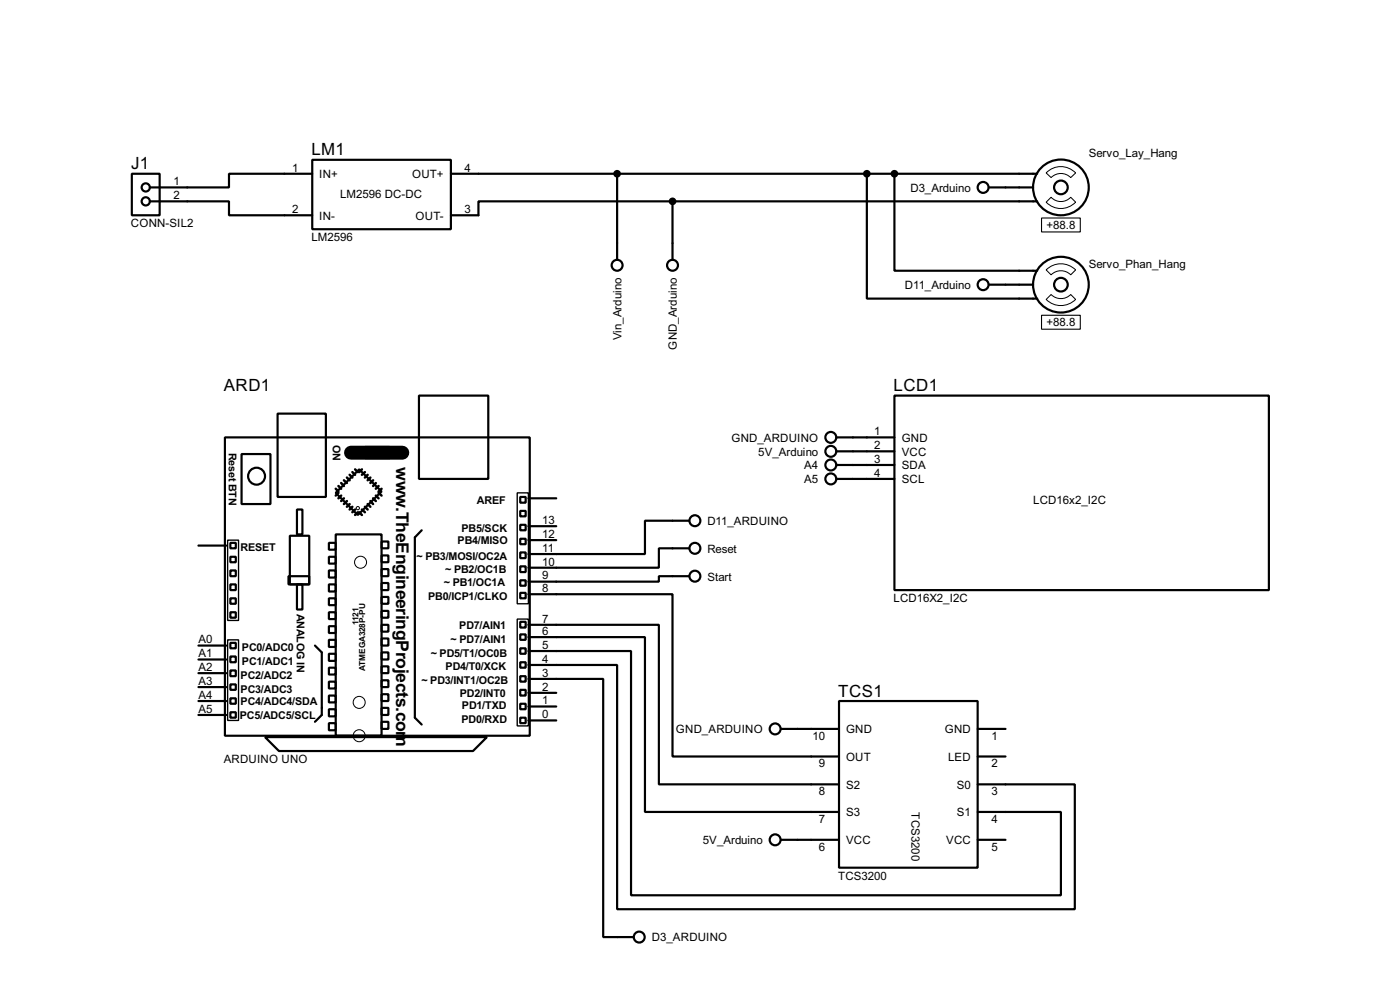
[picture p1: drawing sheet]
<svg xmlns="http://www.w3.org/2000/svg" width="256mm" height="180mm" viewBox="0 0 256 180" stroke-linecap="round" stroke-linejoin="round" font-family="sans-serif">
<g fill="none" stroke="#000" stroke-width=".4">
<path d="M24.2 31.8h5.1v7.6h-5.1zM27.5 36.9h14.5v2.5h15.2M57.2 29.3h25.4v12.7h-25.4zM57.2 31.8h-15.2v2.5h-14.5M82.6 31.8h107.4M113.1 31.8v15.8M123.2 36.9h-35.5v2.5h-5.1M123.2 36.9h66.8M123.2 36.9v10.7M158.8 31.8v22.9h31.2M163.9 31.8v17.8h26.1M181.2 34.3h8.1"/>
<path d="M181.2 52.1h8.1M50.9 75.7h8.8v15.3h-8.8zM76.8 72.4h12.7v15.3h-12.7zM163.9 72.4h68.6v35.6h-68.6zM36.4 99.9h5.1M41.2 80.1h55.9v54.6h-55.9zM42.2 99.4h1v1h-1zM44.3 83.1h5.3v9.2h-5.3zM53.1 98.1h3.6v8.9h-3.6zM54.4 93.3h1v4.5h-1zM60.3 99.4h1.2v1.2h-1.2zM61.5 97.8h8.4v36.9h-8.4z"/>
<path d="M65.8 85.9l4.1 4.1-4.3 4.3-4.1-4.1zM66.9 81.8h4.5v2.1h-4.5zM69.9 99.1h1.3v1.3h-1.3zM77.3 97.1l-1.3 1.3v33l1.3 1.2M95.3 91h1v1h-1zM95.3 96.1h1v1h-1zM95.3 98.6h1v1h-1zM95.3 93.5h1v1h-1zM96.8 98.9h5.1M96.8 96.3h5.1M96.8 91.2h5.1M126.3 95.3h-8.1v6.1h-21.4"/>
<path d="M153.2 80.1h10.7M153.2 82.6h10.7M153.2 85.1h10.7M153.2 87.7h10.7M36.4 118.2h5.1M42.2 101.9h1v1h-1zM42.2 107h1v1h-1zM42.2 112.1h1v1h-1zM42.2 109.5h1v1h-1zM42.2 104.4h1v1.1h-1zM42.2 117.7h1v1h-1zM52.9 105.5h3.8v1.5h-3.8z"/>
<path d="M54.4 107h1v4.6h-1zM57.7 118.2l1.3 1.2v11.5l-1.3 1.2M60.3 101.9h1.2v1.3h-1.2zM60.3 104.4h1.2v1.3h-1.2zM60.3 107h1.2v1.3h-1.2zM60.3 109.5h1.2v1.3h-1.2zM60.3 112.1h1.2v1.2h-1.2zM60.3 114.6h1.2v1.3h-1.2zM60.3 117.1h1.2v1.3h-1.2zM60.3 119.7h1.2v1.3h-1.2zM69.9 101.7h1.3v1.2h-1.3zM69.9 104.2h1.3v1.3h-1.3z"/>
<path d="M69.9 106.7h1.3v1.3h-1.3zM69.9 109.3h1.3v1.2h-1.3zM69.9 111.8h1.3v1.3h-1.3zM69.9 114.4h1.3v1.2h-1.3zM69.9 116.9h1.3v1.3h-1.3zM69.9 119.4h1.3v1.3h-1.3zM95.3 101.1h1v1.1h-1zM95.3 103.7h1v1h-1zM95.3 106.2h1v1h-1zM95.3 108.5h1v1h-1zM95.3 113.8h1v1.1h-1zM95.3 116.1h1v1h-1z"/>
<path d="M95.3 118.7h1v1h-1zM96.8 119.2h18.8v44.7h78.8v-15.3h-15.3M96.8 116.6h21.4v32h35.5M96.8 114.4h23.9v29.2h33M96.8 108.8h26.4v29.7h30.5M126.3 105.5h-5.6v1h-23.9M126.3 100.4h-5.6v3.5h-23.9M36.4 130.9h5.1M36.4 128.3h5.1M36.4 125.8h5.1M36.4 123.2h5.1M36.4 120.7h5.1"/>
<path d="M42.2 120.2h1v1h-1zM42.2 122.7h1v1.1h-1zM42.2 125.3h1v1h-1zM42.2 127.8h1v1h-1zM42.2 130.4h1v1h-1zM48.6 134.9h40.6l-2.5 2.6h-35.6zM60.3 122.2h1.2v1.3h-1.2zM60.3 124.8h1.2v1.2h-1.2zM60.3 127.3h1.2v1.3h-1.2zM60.3 129.8h1.2v1.3h-1.2zM60.3 132.4h1.2v1.3h-1.2zM69.9 122h1.3v1.2h-1.3z"/>
<path d="M69.9 124.5h1.3v1.3h-1.3zM69.9 127.1h1.3v1.2h-1.3zM69.9 129.6h1.3v1.3h-1.3zM69.9 132.1h1.3v1.3h-1.3zM95.3 121.2h1v1h-1zM95.3 123.8h1v1h-1zM95.3 126.3h1v1h-1zM95.3 128.8h1v1h-1zM95.3 131.4h1v1h-1zM96.8 121.7h16.3v44.7h83.8v-22.8h-17.8M96.8 124.3h13.7v47.2h5.6M96.8 131.9h5.1"/>
<path d="M96.8 129.3h5.1M96.8 126.8h5.1M143.1 133.4h10.6M153.7 128.3h25.4v30.5h-25.4zM179.1 133.4h5.1M179.1 138.5h5.1M143.1 153.7h10.6M179.1 153.7h5.1"/>
<circle cx="26.7" cy="36.9" r=".75"/>
<circle cx="26.7" cy="34.3" r=".75"/>
<circle cx="180.1" cy="34.3" r="1"/>
<circle cx="194.3" cy="34.3" r="5.1"/>
<circle cx="194.3" cy="34.3" r="1.25"/>
<circle cx="113" cy="48.6" r="1"/>
<circle cx="123.2" cy="48.6" r="1"/>
<circle cx="180.1" cy="52.1" r="1"/>
<circle cx="194.3" cy="52.1" r="5.1"/>
<circle cx="194.3" cy="52.1" r="1.25"/>
<circle cx="47" cy="87.2" r="1.55"/>
<circle cx="127.3" cy="95.3" r="1"/>
<circle cx="152.2" cy="82.6" r="1"/>
<circle cx="152.2" cy="80.1" r="1"/>
<circle cx="152.2" cy="87.7" r="1"/>
<circle cx="152.2" cy="85.1" r="1"/>
<circle cx="127.3" cy="100.4" r="1"/>
<circle cx="127.3" cy="105.5" r="1"/>
<circle cx="142" cy="133.4" r="1"/>
<circle cx="142" cy="153.7" r="1"/>
<circle cx="117.1" cy="171.5" r="1"/>
</g>
<path d="M190.8 39.9h7.1v2.6h-7.1zM190.8 57.7h7.1v2.6h-7.1z" fill="none" stroke="#000" stroke-width=".2"/>
<g fill="none" stroke="#000" stroke-width=".18">
<path d="M191.7 31.7a3.7 3.7 0 0 1 5.4 0l-.9 .8a2.54 2.54 0 0 0-3.6 0zM192.6 36.1a2.45 2.45 0 0 0 3.6 0l.9 .9a3.7 3.7 0 0 1-5.4 0zM191.7 54.8l.9-.9a2.54 2.54 0 0 0 3.6 0l.9 .9a3.8 3.8 0 0 1-5.4 0zM191.7 49.4a3.8 3.8 0 0 1 5.4 0l-.9 .9a2.54 2.54 0 0 0-3.6 0z"/>
<circle cx="65.5" cy="93" r=".3"/>
<circle cx="66" cy="102.9" r="1.1"/>
<circle cx="65.8" cy="128.6" r="1.1"/>
<circle cx="65.8" cy="134.7" r="1.1"/>
</g>
<path d="M64.3 82.9h9.4" fill="none" stroke="#000" stroke-width="2.6"/>
<g fill="none" stroke="#000" stroke-width=".45">
<path d="M61.5 89.5l.5 .5M62 89l.5 .5M62 90.2l-.5 .5M62.5 88.4l.5 .6M62.5 90.7l-.5 .5M63 87.9l.6 .5M63 91.2l-.5 .5M63.6 87.4l.5 .5M63.6 91.7l-.6 .6M64.1 86.9l.5 .5M64.1 92.3l-.5 .5M64.6 86.4l.5 .5"/>
<path d="M64.6 92.8l-.5 .5M65.1 85.9l.5 .5M65.1 93.3l-.5 .5M65.6 93.8l-.5 .5M65.8 93.8l.5 .5M66.3 93.3l.6 .5M66.3 85.9l-.5 .5M66.9 92.8l.5 .5M66.9 86.4l-.6 .5M67.4 92.3l.5 .5M67.4 86.9l-.5 .5M67.9 91.7l.5 .6"/>
<path d="M67.9 87.4l-.5 .5M68.4 91.2l.5 .5M68.4 87.9l-.5 .5M68.9 90.7l.5 .5M68.9 88.4l-.5 .6M69.4 90.2l.5 .5M69.4 89l-.5 .5M69.9 89.5l-.5 .5"/>
</g>
<path d="M41.7 98.9h2v14.7h-2zM94.8 90.2h2v20.3h-2zM41.7 117.1h2v14.8h-2zM94.8 113.3h2v19.6h-2z" fill="none" stroke="#000" stroke-width=".25"/>
<g fill="#000" stroke="#000" stroke-width=".4">
<circle cx="113" cy="31.8" r=".5"/>
<circle cx="123.2" cy="36.9" r=".5"/>
<circle cx="158.8" cy="31.8" r=".5"/>
<circle cx="163.8" cy="31.8" r=".5"/>
</g>
<g font-size="3.6">
<text x="72.6" y="85.5" transform="rotate(90 72.6 85.5)">w</text>
<text x="72.6" y="92.8" transform="rotate(90 72.6 92.8)">.TheEngineeringProjects.com</text>
</g>
<g font-size="3.5">
<text x="57.1" y="28.5">LM1</text>
<text x="24" y="31">J1</text>
<text x="41" y="71.6">ARD1</text>
<text x="163.7" y="71.6">LCD1</text>
<text x="153.6" y="127.5">TCS1</text>
</g>
<g font-size="2.4">
<text x="199.4" y="28.7">Servo_Lay_Hang</text>
<text x="31.8" y="33.9">1</text>
<text x="53.5" y="31.4">1</text>
<text x="58.5" y="32.6">IN+</text>
<text x="75.5" y="32.6">OUT+</text>
<text x="85.1" y="31.4">4</text>
<text x="166.8" y="35.1">D3_Arduino</text>
<text x="24" y="41.6">CONN-SIL2</text>
<text x="31.8" y="36.5">2</text>
<text x="53.5" y="39">2</text>
<text x="58.5" y="40.2">IN-</text>
<text x="62.3" y="36.3">LM2596 DC-DC</text>
<text x="76.1" y="40.2">OUT-</text>
<text x="85.1" y="39">3</text>
<text x="191.7" y="42">+88.8</text>
<text x="57" y="44.1">LM2596</text>
<text x="165.8" y="52.9">D11_Arduino</text>
<text x="199.4" y="49">Servo_Phan_Hang</text>
<text x="191.7" y="59.8">+88.8</text>
<text x="113.9" y="62.3" transform="rotate(-90 113.9 62.3)">Vin_Arduino</text>
<text x="124" y="64" transform="rotate(-90 124 64)">GND_Arduino</text>
<text x="134" y="80.8">GND_ARDUINO</text>
<text x="138.9" y="83.4">5V_Arduino</text>
<text x="160.2" y="79.7">1</text>
<text x="160.2" y="82.2">2</text>
<text x="165.2" y="80.8">GND</text>
<text x="165.2" y="83.4">VCC</text>
<text x="147.3" y="85.9">A4</text>
<text x="147.3" y="88.5">A5</text>
<text x="160.2" y="84.7">3</text>
<text x="160.2" y="87.3">4</text>
<text x="165.2" y="85.9">SDA</text>
<text x="165.2" y="88.5">SCL</text>
<text x="99.4" y="95.9">13</text>
<text x="189.3" y="92.2">LCD16x2_I2C</text>
<text x="99.4" y="101">11</text>
<text x="99.4" y="98.5">12</text>
<text x="129.6" y="101.2">Reset</text>
<text x="129.6" y="96.1">D11_ARDUINO</text>
<text x="99.4" y="106.1">9</text>
<text x="99.4" y="103.5">10</text>
<text x="129.6" y="106.3">Start</text>
<text x="99.4" y="114">7</text>
<text x="99.4" y="108.4">8</text>
<text x="163.7" y="110.2">LCD16X2_I2C</text>
<text x="36.3" y="117.8">A0</text>
<text x="99.4" y="118.8">5</text>
<text x="99.4" y="116.2">6</text>
<text x="36.3" y="125.4">A3</text>
<text x="36.3" y="122.8">A2</text>
<text x="36.3" y="120.3">A1</text>
<text x="99.4" y="123.9">3</text>
<text x="99.4" y="121.3">4</text>
<text x="36.3" y="130.5">A5</text>
<text x="36.3" y="127.9">A4</text>
<text x="99.4" y="131.5">0</text>
<text x="99.4" y="128.9">1</text>
<text x="99.4" y="126.4">2</text>
<text x="123.8" y="134.2">GND_ARDUINO</text>
<text x="148.9" y="135.4">10</text>
<text x="155" y="134.2">GND</text>
<text x="173.1" y="134.2">GND</text>
<text x="181.7" y="135.4">1</text>
<text x="41" y="139.7">ARDUINO UNO</text>
<text x="150" y="140.5">9</text>
<text x="155" y="139.3">OUT</text>
<text x="173.7" y="139.3">LED</text>
<text x="181.7" y="140.5">2</text>
<text x="150" y="145.6">8</text>
<text x="155" y="149.4">S3</text>
<text x="155" y="144.4">S2</text>
<text x="167" y="148.6" transform="rotate(90 167 148.6)">TCS3200</text>
<text x="175.3" y="149.4">S1</text>
<text x="175.3" y="144.4">S0</text>
<text x="181.7" y="145.6">3</text>
<text x="128.8" y="154.5">5V_Arduino</text>
<text x="150" y="155.7">6</text>
<text x="150" y="150.6">7</text>
<text x="155" y="154.5">VCC</text>
<text x="173.3" y="154.5">VCC</text>
<text x="181.7" y="155.7">5</text>
<text x="181.7" y="150.6">4</text>
<text x="153.5" y="161">TCS3200</text>
<text x="119.4" y="172.3">D3_ARDUINO</text>
</g>
<g font-size="2.2">
<text x="42" y="82.9" transform="rotate(90 42 82.9)">Reset BTN</text>
<text x="61" y="81.4" transform="rotate(90 61 81.4)">ON</text>
<text x="87.3" y="92.2">AREF</text>
<text x="44" y="100.9">RESET</text>
<text x="83.8" y="99.6">PB4/MISO</text>
<text x="84.5" y="97.3">PB5/SCK</text>
<text x="76.3" y="102.4">~ PB3/MOSI/OC2A</text>
<text x="81.3" y="107.2">~ PB1/OC1A</text>
<text x="81.6" y="104.9">~ PB2/OC1B</text>
<text x="54.4" y="112.3" transform="rotate(90 54.4 112.3)">ANALOG IN</text>
<text x="78.4" y="109.8">PB0/ICP1/CLKO</text>
<text x="44.3" y="119.2">PC0/ADC0</text>
<text x="82.6" y="117.6">~ PD7/AIN1</text>
<text x="84.1" y="115.1">PD7/AIN1</text>
<text x="44.1" y="124.2">PC2/ADC2</text>
<text x="44.3" y="121.7">PC1/ADC1</text>
<text x="77.2" y="125.3">~ PD3/INT1/OC2B</text>
<text x="78.9" y="120.2">~ PD5/T1/OC0B</text>
<text x="81.6" y="122.7">PD4/T0/XCK</text>
<text x="43.9" y="131.6">PC5/ADC5/SCL</text>
<text x="44.1" y="129.1">PC4/ADC4/SDA</text>
<text x="44.1" y="126.8">PC3/ADC3</text>
<text x="84.2" y="127.6">PD2/INT0</text>
<text x="84.6" y="129.8">PD1/TXD</text>
<text x="84.5" y="132.4">PD0/RXD</text>
</g>
<g font-size="1.7">
<text x="65.7" y="114.4" transform="rotate(-90 65.7 114.4)">1121</text>
<text x="66.9" y="122.8" transform="rotate(-90 66.9 122.8)">ATMEGA328P-PU</text>
</g>
</svg>
